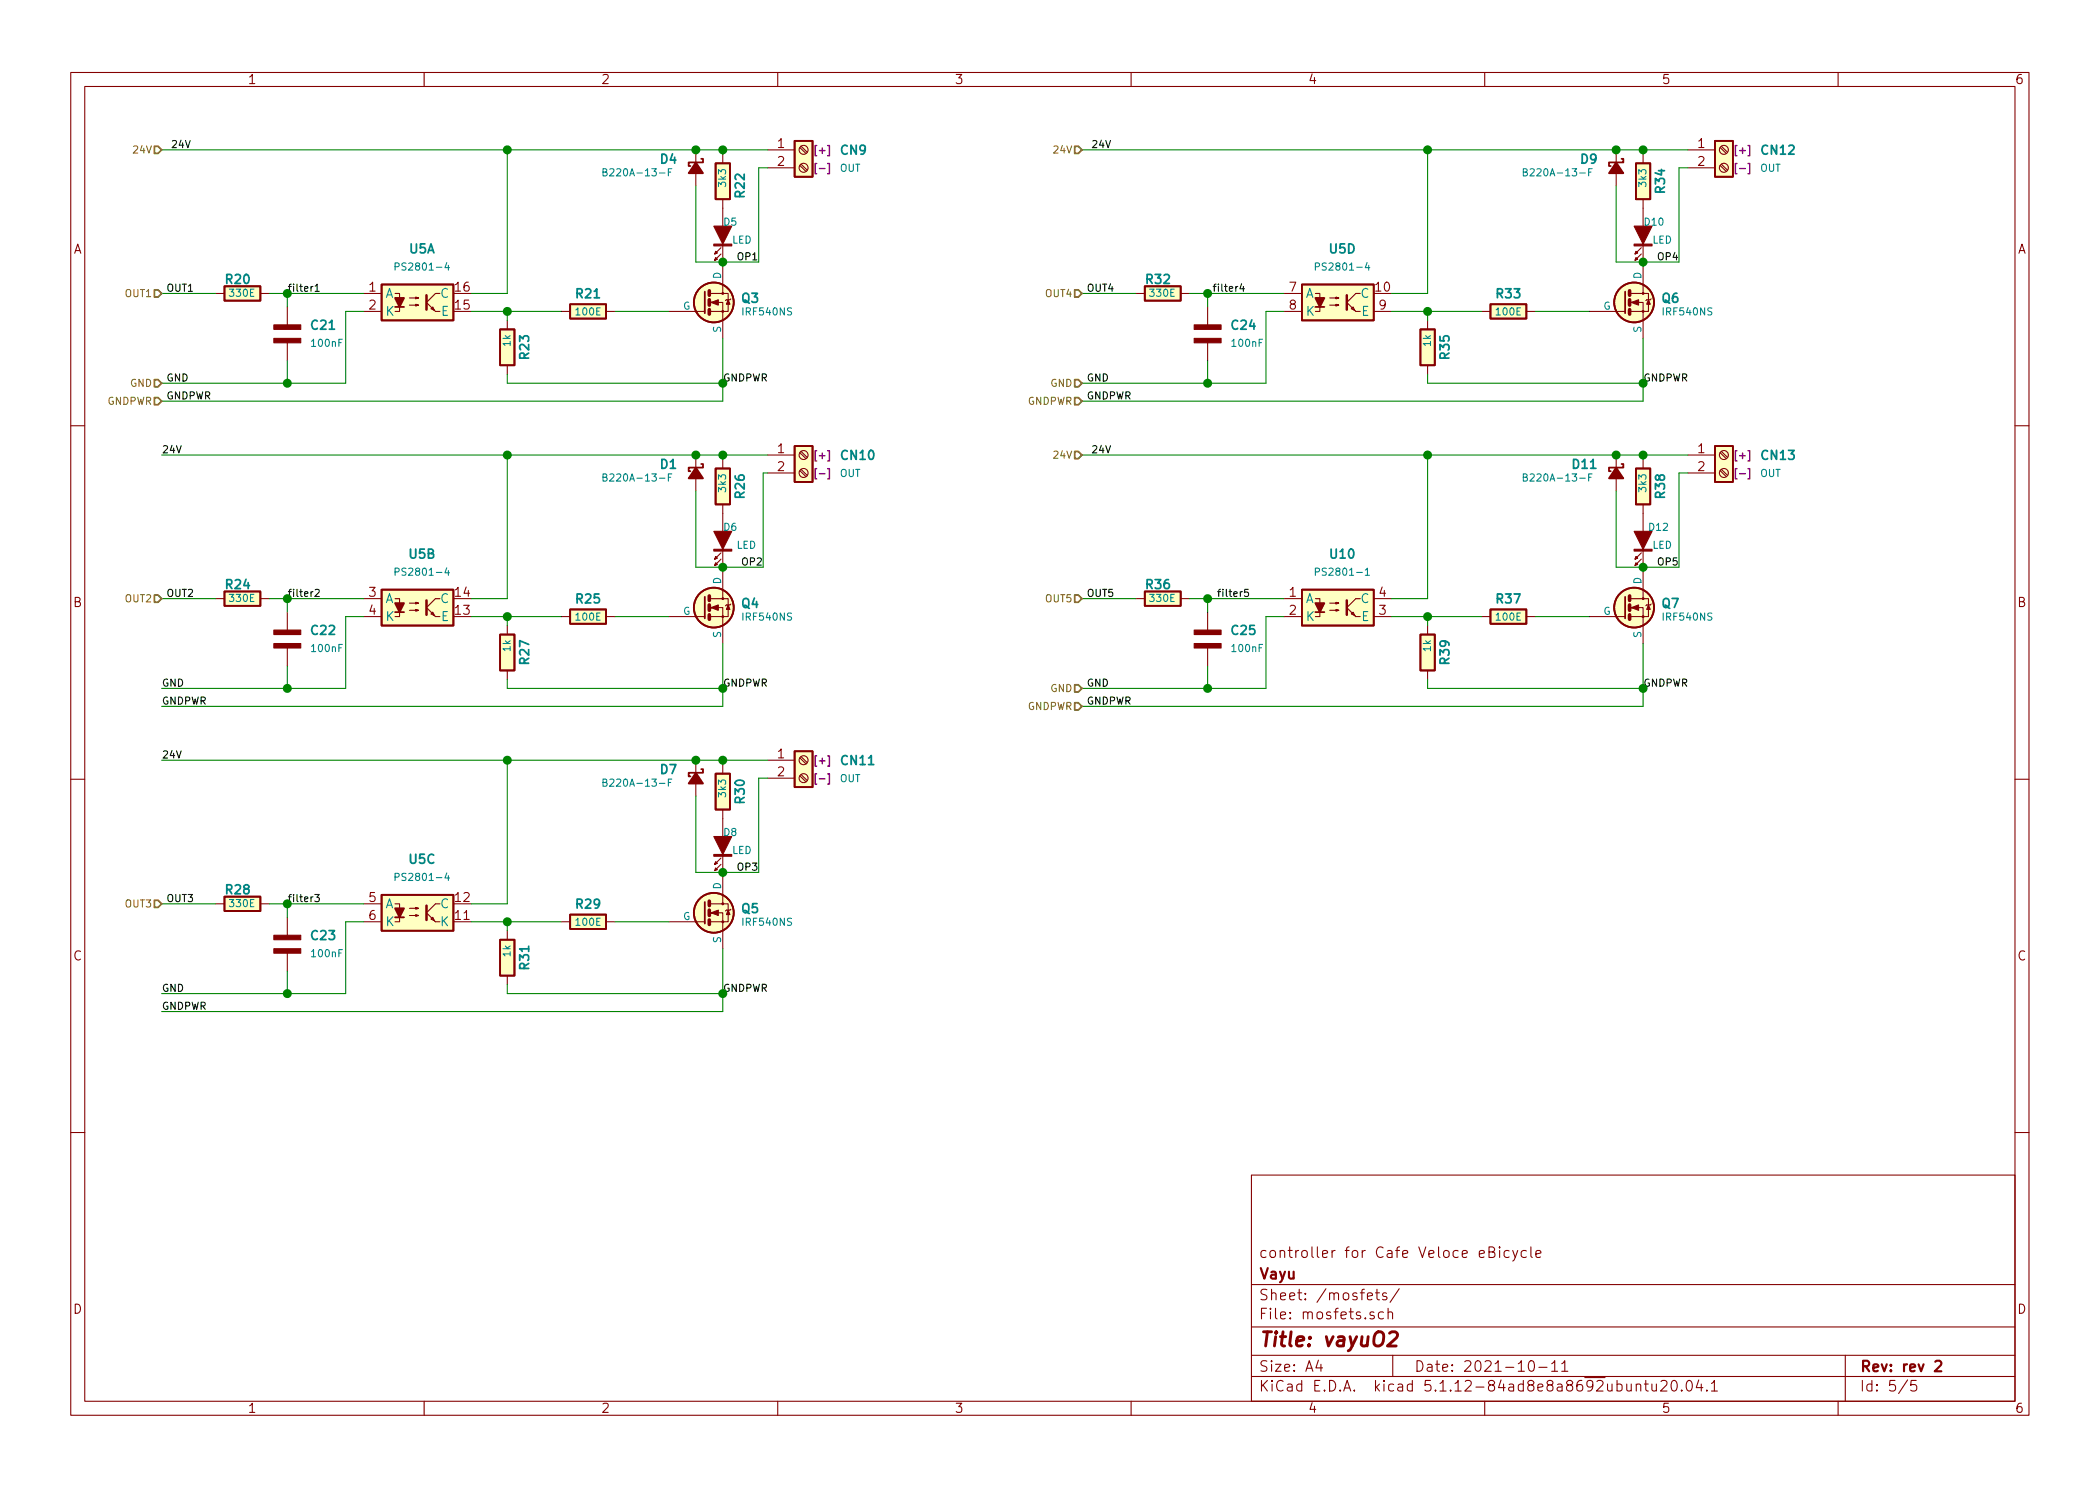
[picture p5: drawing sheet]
EESchema Schematic File Version 4
EELAYER 30 0
EELAYER END
$Descr A4 11693 8268
encoding utf-8
Sheet 5 5
Title "vayuO2"
Date "2021-10-11"
Rev "rev 2"
Comp "Vayu"
Comment1 "controller for Cafe Veloce eBicycle"
Comment2 ""
Comment3 ""
Comment4 ""
$EndDescr
Text Label 950  825  0    40   ~ 0
24V
Wire Wire Line
	2825 1775 2825 1725
Connection ~ 3875 825 
$Comp
L AA_vayuO2_symbols:D_Schottky_Small D4
U 1 1
P 3875 925
F 0 "D4" V 3825 825 50  0000 R CNB
F 1 "B220A-13-F" V 3900 800 40  0000 R CNN
F 2 "AA_vayu:D_SMB" V 3875 925 50  0001 C CNN
F 3 "~" V 3875 925 50  0001 C CNN
	1    3875 925 
	0    1    1    0   
$EndComp
$Comp
L AA_vayuO2_symbols:Screw_Terminal_01x02 CN9
U 1 1
P 4475 825
F 0 "CN9" H 4675 825 50  0000 L CNB
F 1 "OUT" H 4675 725 40  0000 L CNN
F 2 "AA_vayu:JST_EH_B2B-EH-A_1x02_P2.50mm_Vertical" H 4475 825 50  0001 C CNN
F 3 "~" H 4475 825 50  0001 C CNN
F 4 "[+]" H 4525 825 40  0000 L CNB "Field4"
F 5 "[-]" H 4525 725 40  0000 L CNB "Field5"
	1    4475 825 
	1    0    0    -1  
$EndComp
$Comp
L AA_vayuO2_symbols:R R21
U 1 1
P 3275 1725
F 0 "R21" V 3175 1725 50  0000 C CNB
F 1 "100E" V 3275 1725 40  0000 C CNN
F 2 "AA_vayu:R_0603_1608Metric" V 3205 1725 50  0001 C CNN
F 3 "~" H 3275 1725 50  0001 C CNN
	1    3275 1725
	0    1    1    0   
$EndComp
$Comp
L AA_vayuO2_symbols:R R23
U 1 1
P 2825 1925
F 0 "R23" V 2725 1850 50  0000 L CNB
F 1 "1k" V 2825 1850 40  0000 L CNN
F 2 "AA_vayu:R_0603_1608Metric" V 2755 1925 50  0001 C CNN
F 3 "~" H 2825 1925 50  0001 C CNN
	1    2825 1925
	-1   0    0    1   
$EndComp
$Comp
L AA_vayuO2_symbols:MOSFET-N Q3
U 1 1
P 3925 1675
F 0 "Q3" H 4125 1700 50  0000 L CNB
F 1 "IRF540NS" H 4125 1625 40  0000 L CNN
F 2 "AA_vayu:TO-263-3_TabPin2" H 4125 1625 29  0001 L CNN
F 3 "" H 3925 1675 60  0000 C CNN
	1    3925 1675
	1    0    0    -1  
$EndComp
Text Label 4100 1450 0    40   ~ 0
OP1
Text HLabel 900  825  0    40   Input ~ 0
24V
Text HLabel 900  2125 0    40   Input ~ 0
GND
$Comp
L AA_vayuO2_symbols:R R22
U 1 1
P 4025 1000
F 0 "R22" V 3925 950 50  0000 L CNB
F 1 "3k3" V 4025 925 40  0000 L CNN
F 2 "AA_vayu:R_0603_1608Metric" V 3955 1000 50  0001 C CNN
F 3 "~" H 4025 1000 50  0001 C CNN
	1    4025 1000
	-1   0    0    1   
$EndComp
$Comp
L AA_vayuO2_symbols:LED D5
U 1 1
P 4025 1300
F 0 "D5" V 3950 1300 40  0000 L CNN
F 1 "LED" V 4050 1350 40  0000 L CNN
F 2 "AA_vayu:LED_0603_1608Metric" H 4025 1300 60  0001 C CNN
F 3 "" H 4025 1300 60  0000 C CNN
F 4 "LED SS 5MM 625NM RED DIFF" H 4025 1500 60  0001 L CNN "Field4"
F 5 "2V, 10mA" H 4025 1600 60  0001 L CNN "Field5"
F 6 "Round with Domed Top, 5mm, T-1 3/4" H 4025 1700 60  0001 L CNN "Field6"
F 7 "Kingbright Corp" H 4025 1800 60  0001 L CNN "Field7"
F 8 "WP7113ID" H 4025 1900 60  0001 L CNN "Field8"
F 9 "Digikey" H 4025 2000 60  0001 L CNN "Field9"
F 10 "754-1264-ND" H 4025 2100 60  0001 L CNN "Field10"
F 11 "http://www.digikey.com/product-detail/en/WP7113ID/754-1264-ND/1747663" H 4025 2200 60  0001 L CNN "Field11"
	1    4025 1300
	0    1    1    0   
$EndComp
Wire Wire Line
	4025 1875 4025 2125
Wire Wire Line
	2825 2075 2825 2125
Wire Wire Line
	2825 2125 4025 2125
$Comp
L AA_vayuO2_symbols:C_NP C21
U 1 1
P 1600 1850
F 0 "C21" H 1725 1900 50  0000 L CNB
F 1 "100nF" H 1725 1800 40  0000 L CNN
F 2 "AA_vayu:C_0603_1608Metric" H 1600 1850 60  0001 C CNN
F 3 "" H 1600 1850 60  0000 C CNN
	1    1600 1850
	1    0    0    -1  
$EndComp
$Comp
L AA_vayuO2_symbols:R R20
U 1 1
P 1350 1625
F 0 "R20" V 1425 1575 50  0000 L CNB
F 1 "330E" V 1350 1550 40  0000 L CNN
F 2 "AA_vayu:R_0603_1608Metric" V 1280 1625 50  0001 C CNN
F 3 "~" H 1350 1625 50  0001 C CNN
	1    1350 1625
	0    -1   -1   0   
$EndComp
Wire Wire Line
	1500 1625 1600 1625
Wire Wire Line
	1600 1700 1600 1625
Wire Wire Line
	1600 2000 1600 2125
Text Label 1600 1625 0    40   ~ 0
filter1
Text Label 925  1625 0    40   ~ 0
OUT1
Wire Wire Line
	4275 825  4025 825 
Wire Wire Line
	4275 925  4225 925 
Wire Wire Line
	900  2125 1600 2125
Wire Wire Line
	900  1625 1200 1625
Text HLabel 900  1625 0    40   Input ~ 0
OUT1
$Comp
L AA_vayuO2_symbols:PS2801-4 U5
U 1 1
P 2325 1675
F 0 "U5" H 2350 1975 50  0000 C CNB
F 1 "PS2801-4" H 2350 1875 40  0000 C CNN
F 2 "AA_vayu:SO-16_5.3x10.2mm_P1.27mm" H 2325 1375 50  0001 C CIN
F 3 "" H 2300 1650 50  0001 L CNN
	1    2325 1675
	1    0    0    -1  
$EndComp
Wire Wire Line
	1600 1625 2025 1625
Connection ~ 1600 1625
Wire Wire Line
	2025 1725 1925 1725
Wire Wire Line
	1925 1725 1925 2125
Wire Wire Line
	1925 2125 1600 2125
Connection ~ 1600 2125
Text Label 4025 2125 0    40   ~ 0
GNDPWR
Text Label 925  2125 0    40   ~ 0
GND
Text HLabel 900  2225 0    40   Input ~ 0
GNDPWR
Wire Wire Line
	900  2225 4025 2225
Wire Wire Line
	4025 2225 4025 2125
Connection ~ 4025 2125
Text Label 925  2225 0    40   ~ 0
GNDPWR
Text Label 900  2525 0    40   ~ 0
24V
Wire Wire Line
	2625 3425 2825 3425
Connection ~ 3875 2525
$Comp
L AA_vayuO2_symbols:D_Schottky_Small D1
U 1 1
P 3875 2625
F 0 "D1" V 3825 2525 50  0000 R CNB
F 1 "B220A-13-F" V 3900 2500 40  0000 R CNN
F 2 "AA_vayu:D_SMB" V 3875 2625 50  0001 C CNN
F 3 "~" V 3875 2625 50  0001 C CNN
	1    3875 2625
	0    1    1    0   
$EndComp
$Comp
L AA_vayuO2_symbols:Screw_Terminal_01x02 CN10
U 1 1
P 4475 2525
F 0 "CN10" H 4675 2525 50  0000 L CNB
F 1 "OUT" H 4675 2425 40  0000 L CNN
F 2 "AA_vayu:JST_EH_B2B-EH-A_1x02_P2.50mm_Vertical" H 4475 2525 50  0001 C CNN
F 3 "~" H 4475 2525 50  0001 C CNN
F 4 "[+]" H 4525 2525 40  0000 L CNB "Field4"
F 5 "[-]" H 4525 2425 40  0000 L CNB "Field5"
	1    4475 2525
	1    0    0    -1  
$EndComp
$Comp
L AA_vayuO2_symbols:R R25
U 1 1
P 3275 3425
F 0 "R25" V 3175 3425 50  0000 C CNB
F 1 "100E" V 3275 3425 40  0000 C CNN
F 2 "AA_vayu:R_0603_1608Metric" V 3205 3425 50  0001 C CNN
F 3 "~" H 3275 3425 50  0001 C CNN
	1    3275 3425
	0    1    1    0   
$EndComp
$Comp
L AA_vayuO2_symbols:R R27
U 1 1
P 2825 3625
F 0 "R27" V 2725 3550 50  0000 L CNB
F 1 "1k" V 2825 3550 40  0000 L CNN
F 2 "AA_vayu:R_0603_1608Metric" V 2755 3625 50  0001 C CNN
F 3 "~" H 2825 3625 50  0001 C CNN
	1    2825 3625
	-1   0    0    1   
$EndComp
$Comp
L AA_vayuO2_symbols:MOSFET-N Q4
U 1 1
P 3925 3375
F 0 "Q4" H 4125 3400 50  0000 L CNB
F 1 "IRF540NS" H 4125 3325 40  0000 L CNN
F 2 "AA_vayu:TO-263-3_TabPin2" H 4125 3325 29  0001 L CNN
F 3 "" H 3925 3375 60  0000 C CNN
	1    3925 3375
	1    0    0    -1  
$EndComp
Text Label 4125 3150 0    40   ~ 0
OP2
$Comp
L AA_vayuO2_symbols:R R26
U 1 1
P 4025 2700
F 0 "R26" V 3925 2625 50  0000 L CNB
F 1 "3k3" V 4025 2625 40  0000 L CNN
F 2 "AA_vayu:R_0603_1608Metric" V 3955 2700 50  0001 C CNN
F 3 "~" H 4025 2700 50  0001 C CNN
	1    4025 2700
	-1   0    0    1   
$EndComp
$Comp
L AA_vayuO2_symbols:LED D6
U 1 1
P 4025 3000
F 0 "D6" V 3950 3000 40  0000 L CNN
F 1 "LED" V 4050 3075 40  0000 L CNN
F 2 "AA_vayu:LED_0603_1608Metric" H 4025 3000 60  0001 C CNN
F 3 "" H 4025 3000 60  0000 C CNN
F 4 "LED SS 5MM 625NM RED DIFF" H 4025 3200 60  0001 L CNN "Field4"
F 5 "2V, 10mA" H 4025 3300 60  0001 L CNN "Field5"
F 6 "Round with Domed Top, 5mm, T-1 3/4" H 4025 3400 60  0001 L CNN "Field6"
F 7 "Kingbright Corp" H 4025 3500 60  0001 L CNN "Field7"
F 8 "WP7113ID" H 4025 3600 60  0001 L CNN "Field8"
F 9 "Digikey" H 4025 3700 60  0001 L CNN "Field9"
F 10 "754-1264-ND" H 4025 3800 60  0001 L CNN "Field10"
F 11 "http://www.digikey.com/product-detail/en/WP7113ID/754-1264-ND/1747663" H 4025 3900 60  0001 L CNN "Field11"
	1    4025 3000
	0    1    1    0   
$EndComp
Wire Wire Line
	4025 3575 4025 3825
Wire Wire Line
	2825 3775 2825 3825
Wire Wire Line
	2825 3825 4025 3825
$Comp
L AA_vayuO2_symbols:C_NP C22
U 1 1
P 1600 3550
F 0 "C22" H 1725 3600 50  0000 L CNB
F 1 "100nF" H 1725 3500 40  0000 L CNN
F 2 "AA_vayu:C_0603_1608Metric" H 1600 3550 60  0001 C CNN
F 3 "" H 1600 3550 60  0000 C CNN
	1    1600 3550
	1    0    0    -1  
$EndComp
$Comp
L AA_vayuO2_symbols:R R24
U 1 1
P 1350 3325
F 0 "R24" V 1425 3275 50  0000 L CNB
F 1 "330E" V 1350 3250 40  0000 L CNN
F 2 "AA_vayu:R_0603_1608Metric" V 1280 3325 50  0001 C CNN
F 3 "~" H 1350 3325 50  0001 C CNN
	1    1350 3325
	0    -1   -1   0   
$EndComp
Wire Wire Line
	1500 3325 1600 3325
Wire Wire Line
	1600 3400 1600 3325
Wire Wire Line
	1600 3700 1600 3825
Text Label 1600 3325 0    40   ~ 0
filter2
Text Label 925  3325 0    40   ~ 0
OUT2
Wire Wire Line
	4275 2525 4025 2525
Wire Wire Line
	4275 2625 4250 2625
Wire Wire Line
	900  3825 1600 3825
Wire Wire Line
	900  3325 1200 3325
Text HLabel 900  3325 0    40   Input ~ 0
OUT2
Wire Wire Line
	900  2525 2825 2525
$Comp
L AA_vayuO2_symbols:PS2801-4 U5
U 2 1
P 2325 3375
F 0 "U5" H 2350 3675 50  0000 C CNB
F 1 "PS2801-4" H 2350 3575 40  0000 C CNN
F 2 "AA_vayu:SO-16_5.3x10.2mm_P1.27mm" H 2325 3075 50  0001 C CIN
F 3 "" H 2300 3350 50  0001 L CNN
	2    2325 3375
	1    0    0    -1  
$EndComp
Wire Wire Line
	1600 3325 2025 3325
Connection ~ 1600 3325
Wire Wire Line
	2025 3425 1925 3425
Wire Wire Line
	1925 3425 1925 3825
Wire Wire Line
	1925 3825 1600 3825
Connection ~ 1600 3825
Text Label 4025 3825 0    40   ~ 0
GNDPWR
Text Label 900  3825 0    40   ~ 0
GND
Wire Wire Line
	900  3925 4025 3925
Wire Wire Line
	4025 3925 4025 3825
Connection ~ 4025 3825
Text Label 900  3925 0    40   ~ 0
GNDPWR
Text Label 900  4225 0    40   ~ 0
24V
Wire Wire Line
	2625 5125 2825 5125
Connection ~ 3875 4225
$Comp
L AA_vayuO2_symbols:D_Schottky_Small D7
U 1 1
P 3875 4325
F 0 "D7" V 3825 4225 50  0000 R CNB
F 1 "B220A-13-F" V 3900 4200 40  0000 R CNN
F 2 "AA_vayu:D_SMB" V 3875 4325 50  0001 C CNN
F 3 "~" V 3875 4325 50  0001 C CNN
	1    3875 4325
	0    1    1    0   
$EndComp
$Comp
L AA_vayuO2_symbols:Screw_Terminal_01x02 CN11
U 1 1
P 4475 4225
F 0 "CN11" H 4675 4225 50  0000 L CNB
F 1 "OUT" H 4675 4125 40  0000 L CNN
F 2 "AA_vayu:JST_EH_B2B-EH-A_1x02_P2.50mm_Vertical" H 4475 4225 50  0001 C CNN
F 3 "~" H 4475 4225 50  0001 C CNN
F 4 "[+]" H 4525 4225 40  0000 L CNB "Field4"
F 5 "[-]" H 4525 4125 40  0000 L CNB "Field5"
	1    4475 4225
	1    0    0    -1  
$EndComp
$Comp
L AA_vayuO2_symbols:R R29
U 1 1
P 3275 5125
F 0 "R29" V 3175 5125 50  0000 C CNB
F 1 "100E" V 3275 5125 40  0000 C CNN
F 2 "AA_vayu:R_0603_1608Metric" V 3205 5125 50  0001 C CNN
F 3 "~" H 3275 5125 50  0001 C CNN
	1    3275 5125
	0    1    1    0   
$EndComp
$Comp
L AA_vayuO2_symbols:R R31
U 1 1
P 2825 5325
F 0 "R31" V 2725 5250 50  0000 L CNB
F 1 "1k" V 2825 5250 40  0000 L CNN
F 2 "AA_vayu:R_0603_1608Metric" V 2755 5325 50  0001 C CNN
F 3 "~" H 2825 5325 50  0001 C CNN
	1    2825 5325
	-1   0    0    1   
$EndComp
$Comp
L AA_vayuO2_symbols:MOSFET-N Q5
U 1 1
P 3925 5075
F 0 "Q5" H 4125 5100 50  0000 L CNB
F 1 "IRF540NS" H 4125 5025 40  0000 L CNN
F 2 "AA_vayu:TO-263-3_TabPin2" H 4125 5025 29  0001 L CNN
F 3 "" H 3925 5075 60  0000 C CNN
	1    3925 5075
	1    0    0    -1  
$EndComp
Text Label 4100 4850 0    40   ~ 0
OP3
$Comp
L AA_vayuO2_symbols:R R30
U 1 1
P 4025 4400
F 0 "R30" V 3925 4325 50  0000 L CNB
F 1 "3k3" V 4025 4325 40  0000 L CNN
F 2 "AA_vayu:R_0603_1608Metric" V 3955 4400 50  0001 C CNN
F 3 "~" H 4025 4400 50  0001 C CNN
	1    4025 4400
	-1   0    0    1   
$EndComp
$Comp
L AA_vayuO2_symbols:LED D8
U 1 1
P 4025 4700
F 0 "D8" V 3950 4700 40  0000 L CNN
F 1 "LED" V 4050 4750 40  0000 L CNN
F 2 "AA_vayu:LED_0603_1608Metric" H 4025 4700 60  0001 C CNN
F 3 "" H 4025 4700 60  0000 C CNN
F 4 "LED SS 5MM 625NM RED DIFF" H 4025 4900 60  0001 L CNN "Field4"
F 5 "2V, 10mA" H 4025 5000 60  0001 L CNN "Field5"
F 6 "Round with Domed Top, 5mm, T-1 3/4" H 4025 5100 60  0001 L CNN "Field6"
F 7 "Kingbright Corp" H 4025 5200 60  0001 L CNN "Field7"
F 8 "WP7113ID" H 4025 5300 60  0001 L CNN "Field8"
F 9 "Digikey" H 4025 5400 60  0001 L CNN "Field9"
F 10 "754-1264-ND" H 4025 5500 60  0001 L CNN "Field10"
F 11 "http://www.digikey.com/product-detail/en/WP7113ID/754-1264-ND/1747663" H 4025 5600 60  0001 L CNN "Field11"
	1    4025 4700
	0    1    1    0   
$EndComp
Wire Wire Line
	4025 5275 4025 5525
Wire Wire Line
	2825 5475 2825 5525
Wire Wire Line
	2825 5525 4025 5525
$Comp
L AA_vayuO2_symbols:C_NP C23
U 1 1
P 1600 5250
F 0 "C23" H 1725 5300 50  0000 L CNB
F 1 "100nF" H 1725 5200 40  0000 L CNN
F 2 "AA_vayu:C_0603_1608Metric" H 1600 5250 60  0001 C CNN
F 3 "" H 1600 5250 60  0000 C CNN
	1    1600 5250
	1    0    0    -1  
$EndComp
$Comp
L AA_vayuO2_symbols:R R28
U 1 1
P 1350 5025
F 0 "R28" V 1425 4975 50  0000 L CNB
F 1 "330E" V 1350 4950 40  0000 L CNN
F 2 "AA_vayu:R_0603_1608Metric" V 1280 5025 50  0001 C CNN
F 3 "~" H 1350 5025 50  0001 C CNN
	1    1350 5025
	0    -1   -1   0   
$EndComp
Wire Wire Line
	1500 5025 1600 5025
Wire Wire Line
	1600 5100 1600 5025
Wire Wire Line
	1600 5400 1600 5525
Text Label 1600 5025 0    40   ~ 0
filter3
Text Label 925  5025 0    40   ~ 0
OUT3
Wire Wire Line
	4275 4225 4025 4225
Wire Wire Line
	900  5525 1600 5525
Wire Wire Line
	900  5025 1200 5025
Text HLabel 900  5025 0    40   Input ~ 0
OUT3
Wire Wire Line
	900  4225 2825 4225
$Comp
L AA_vayuO2_symbols:PS2801-4 U5
U 3 1
P 2325 5075
F 0 "U5" H 2350 5375 50  0000 C CNB
F 1 "PS2801-4" H 2350 5275 40  0000 C CNN
F 2 "AA_vayu:SO-16_5.3x10.2mm_P1.27mm" H 2325 4775 50  0001 C CIN
F 3 "" H 2300 5050 50  0001 L CNN
	3    2325 5075
	1    0    0    -1  
$EndComp
Wire Wire Line
	1600 5025 2025 5025
Connection ~ 1600 5025
Wire Wire Line
	2025 5125 1925 5125
Wire Wire Line
	1925 5125 1925 5525
Wire Wire Line
	1925 5525 1600 5525
Connection ~ 1600 5525
Text Label 4025 5525 0    40   ~ 0
GNDPWR
Text Label 900  5525 0    40   ~ 0
GND
Wire Wire Line
	900  5625 4025 5625
Wire Wire Line
	4025 5625 4025 5525
Connection ~ 4025 5525
Text Label 900  5625 0    40   ~ 0
GNDPWR
$Comp
L AA_vayuO2_symbols:D_Schottky_Small D9
U 1 1
P 9000 925
F 0 "D9" V 8950 825 50  0000 R CNB
F 1 "B220A-13-F" V 9025 800 40  0000 R CNN
F 2 "AA_vayu:D_SMB" V 9000 925 50  0001 C CNN
F 3 "~" V 9000 925 50  0001 C CNN
	1    9000 925 
	0    1    1    0   
$EndComp
$Comp
L AA_vayuO2_symbols:Screw_Terminal_01x02 CN12
U 1 1
P 9600 825
F 0 "CN12" H 9800 825 50  0000 L CNB
F 1 "OUT" H 9800 725 40  0000 L CNN
F 2 "AA_vayu:JST_EH_B2B-EH-A_1x02_P2.50mm_Vertical" H 9600 825 50  0001 C CNN
F 3 "~" H 9600 825 50  0001 C CNN
F 4 "[+]" H 9650 825 40  0000 L CNB "Field4"
F 5 "[-]" H 9650 725 40  0000 L CNB "Field5"
	1    9600 825 
	1    0    0    -1  
$EndComp
$Comp
L AA_vayuO2_symbols:R R33
U 1 1
P 8400 1725
F 0 "R33" V 8300 1725 50  0000 C CNB
F 1 "100E" V 8400 1725 40  0000 C CNN
F 2 "AA_vayu:R_0603_1608Metric" V 8330 1725 50  0001 C CNN
F 3 "~" H 8400 1725 50  0001 C CNN
	1    8400 1725
	0    1    1    0   
$EndComp
$Comp
L AA_vayuO2_symbols:R R35
U 1 1
P 7950 1925
F 0 "R35" V 7850 1850 50  0000 L CNB
F 1 "1k" V 7950 1850 40  0000 L CNN
F 2 "AA_vayu:R_0603_1608Metric" V 7880 1925 50  0001 C CNN
F 3 "~" H 7950 1925 50  0001 C CNN
	1    7950 1925
	-1   0    0    1   
$EndComp
$Comp
L AA_vayuO2_symbols:MOSFET-N Q6
U 1 1
P 9050 1675
F 0 "Q6" H 9250 1700 50  0000 L CNB
F 1 "IRF540NS" H 9250 1625 40  0000 L CNN
F 2 "AA_vayu:TO-263-3_TabPin2" H 9250 1625 29  0001 L CNN
F 3 "" H 9050 1675 60  0000 C CNN
	1    9050 1675
	1    0    0    -1  
$EndComp
Text Label 9225 1450 0    40   ~ 0
OP4
$Comp
L AA_vayuO2_symbols:R R34
U 1 1
P 9150 1000
F 0 "R34" V 9050 925 50  0000 L CNB
F 1 "3k3" V 9150 925 40  0000 L CNN
F 2 "AA_vayu:R_0603_1608Metric" V 9080 1000 50  0001 C CNN
F 3 "~" H 9150 1000 50  0001 C CNN
	1    9150 1000
	-1   0    0    1   
$EndComp
$Comp
L AA_vayuO2_symbols:LED D10
U 1 1
P 9150 1300
F 0 "D10" V 9075 1300 40  0000 L CNN
F 1 "LED" V 9175 1350 40  0000 L CNN
F 2 "AA_vayu:LED_0603_1608Metric" H 9150 1300 60  0001 C CNN
F 3 "" H 9150 1300 60  0000 C CNN
F 4 "LED SS 5MM 625NM RED DIFF" H 9150 1500 60  0001 L CNN "Field4"
F 5 "2V, 10mA" H 9150 1600 60  0001 L CNN "Field5"
F 6 "Round with Domed Top, 5mm, T-1 3/4" H 9150 1700 60  0001 L CNN "Field6"
F 7 "Kingbright Corp" H 9150 1800 60  0001 L CNN "Field7"
F 8 "WP7113ID" H 9150 1900 60  0001 L CNN "Field8"
F 9 "Digikey" H 9150 2000 60  0001 L CNN "Field9"
F 10 "754-1264-ND" H 9150 2100 60  0001 L CNN "Field10"
F 11 "http://www.digikey.com/product-detail/en/WP7113ID/754-1264-ND/1747663" H 9150 2200 60  0001 L CNN "Field11"
	1    9150 1300
	0    1    1    0   
$EndComp
$Comp
L AA_vayuO2_symbols:C_NP C24
U 1 1
P 6725 1850
F 0 "C24" H 6850 1900 50  0000 L CNB
F 1 "100nF" H 6850 1800 40  0000 L CNN
F 2 "AA_vayu:C_0603_1608Metric" H 6725 1850 60  0001 C CNN
F 3 "" H 6725 1850 60  0000 C CNN
	1    6725 1850
	1    0    0    -1  
$EndComp
$Comp
L AA_vayuO2_symbols:R R32
U 1 1
P 6475 1625
F 0 "R32" V 6550 1575 50  0000 L CNB
F 1 "330E" V 6475 1550 40  0000 L CNN
F 2 "AA_vayu:R_0603_1608Metric" V 6405 1625 50  0001 C CNN
F 3 "~" H 6475 1625 50  0001 C CNN
	1    6475 1625
	0    -1   -1   0   
$EndComp
Text Label 6750 1625 0    40   ~ 0
filter4
Text Label 6050 1625 0    40   ~ 0
OUT4
Text HLabel 6025 1625 0    40   Input ~ 0
OUT4
$Comp
L AA_vayuO2_symbols:PS2801-4 U5
U 4 1
P 7450 1675
F 0 "U5" H 7475 1975 50  0000 C CNB
F 1 "PS2801-4" H 7475 1875 40  0000 C CNN
F 2 "AA_vayu:SO-16_5.3x10.2mm_P1.27mm" H 7450 1375 50  0001 C CIN
F 3 "" H 7425 1650 50  0001 L CNN
	4    7450 1675
	1    0    0    -1  
$EndComp
$Comp
L AA_vayuO2_symbols:D_Schottky_Small D11
U 1 1
P 9000 2625
F 0 "D11" V 8950 2525 50  0000 R CNB
F 1 "B220A-13-F" V 9025 2500 40  0000 R CNN
F 2 "AA_vayu:D_SMB" V 9000 2625 50  0001 C CNN
F 3 "~" V 9000 2625 50  0001 C CNN
	1    9000 2625
	0    1    1    0   
$EndComp
$Comp
L AA_vayuO2_symbols:Screw_Terminal_01x02 CN13
U 1 1
P 9600 2525
F 0 "CN13" H 9800 2525 50  0000 L CNB
F 1 "OUT" H 9800 2425 40  0000 L CNN
F 2 "AA_vayu:JST_EH_B2B-EH-A_1x02_P2.50mm_Vertical" H 9600 2525 50  0001 C CNN
F 3 "~" H 9600 2525 50  0001 C CNN
F 4 "[+]" H 9650 2525 40  0000 L CNB "Field4"
F 5 "[-]" H 9650 2425 40  0000 L CNB "Field5"
	1    9600 2525
	1    0    0    -1  
$EndComp
$Comp
L AA_vayuO2_symbols:R R37
U 1 1
P 8400 3425
F 0 "R37" V 8300 3425 50  0000 C CNB
F 1 "100E" V 8400 3425 40  0000 C CNN
F 2 "AA_vayu:R_0603_1608Metric" V 8330 3425 50  0001 C CNN
F 3 "~" H 8400 3425 50  0001 C CNN
	1    8400 3425
	0    1    1    0   
$EndComp
$Comp
L AA_vayuO2_symbols:R R39
U 1 1
P 7950 3625
F 0 "R39" V 7850 3550 50  0000 L CNB
F 1 "1k" V 7950 3550 40  0000 L CNN
F 2 "AA_vayu:R_0603_1608Metric" V 7880 3625 50  0001 C CNN
F 3 "~" H 7950 3625 50  0001 C CNN
	1    7950 3625
	-1   0    0    1   
$EndComp
$Comp
L AA_vayuO2_symbols:MOSFET-N Q7
U 1 1
P 9050 3375
F 0 "Q7" H 9250 3400 50  0000 L CNB
F 1 "IRF540NS" H 9250 3325 40  0000 L CNN
F 2 "AA_vayu:TO-263-3_TabPin2" H 9250 3325 29  0001 L CNN
F 3 "" H 9050 3375 60  0000 C CNN
	1    9050 3375
	1    0    0    -1  
$EndComp
Text Label 9225 3150 0    40   ~ 0
OP5
$Comp
L AA_vayuO2_symbols:R R38
U 1 1
P 9150 2700
F 0 "R38" V 9050 2625 50  0000 L CNB
F 1 "3k3" V 9150 2625 40  0000 L CNN
F 2 "AA_vayu:R_0603_1608Metric" V 9080 2700 50  0001 C CNN
F 3 "~" H 9150 2700 50  0001 C CNN
	1    9150 2700
	-1   0    0    1   
$EndComp
$Comp
L AA_vayuO2_symbols:LED D12
U 1 1
P 9150 3000
F 0 "D12" V 9075 3025 40  0000 L CNN
F 1 "LED" V 9175 3050 40  0000 L CNN
F 2 "AA_vayu:LED_0603_1608Metric" H 9150 3000 60  0001 C CNN
F 3 "" H 9150 3000 60  0000 C CNN
F 4 "LED SS 5MM 625NM RED DIFF" H 9150 3200 60  0001 L CNN "Field4"
F 5 "2V, 10mA" H 9150 3300 60  0001 L CNN "Field5"
F 6 "Round with Domed Top, 5mm, T-1 3/4" H 9150 3400 60  0001 L CNN "Field6"
F 7 "Kingbright Corp" H 9150 3500 60  0001 L CNN "Field7"
F 8 "WP7113ID" H 9150 3600 60  0001 L CNN "Field8"
F 9 "Digikey" H 9150 3700 60  0001 L CNN "Field9"
F 10 "754-1264-ND" H 9150 3800 60  0001 L CNN "Field10"
F 11 "http://www.digikey.com/product-detail/en/WP7113ID/754-1264-ND/1747663" H 9150 3900 60  0001 L CNN "Field11"
	1    9150 3000
	0    1    1    0   
$EndComp
$Comp
L AA_vayuO2_symbols:C_NP C25
U 1 1
P 6725 3550
F 0 "C25" H 6850 3600 50  0000 L CNB
F 1 "100nF" H 6850 3500 40  0000 L CNN
F 2 "AA_vayu:C_0603_1608Metric" H 6725 3550 60  0001 C CNN
F 3 "" H 6725 3550 60  0000 C CNN
	1    6725 3550
	1    0    0    -1  
$EndComp
$Comp
L AA_vayuO2_symbols:R R36
U 1 1
P 6475 3325
F 0 "R36" V 6550 3275 50  0000 L CNB
F 1 "330E" V 6475 3250 40  0000 L CNN
F 2 "AA_vayu:R_0603_1608Metric" V 6405 3325 50  0001 C CNN
F 3 "~" H 6475 3325 50  0001 C CNN
	1    6475 3325
	0    -1   -1   0   
$EndComp
Text Label 6775 3325 0    40   ~ 0
filter5
Text Label 6050 3325 0    40   ~ 0
OUT5
Text HLabel 6025 3325 0    40   Input ~ 0
OUT5
$Comp
L AA_vayuO2_symbols:PS2801-1 U10
U 1 1
P 7450 3375
F 0 "U10" H 7475 3675 50  0000 C CNB
F 1 "PS2801-1" H 7475 3575 40  0000 C CNN
F 2 "AA_vayu:SO-4_5.3x2.7mm_P1.27mm" H 7450 3075 50  0001 C CIN
F 3 "" H 7425 3350 50  0001 L CNN
	1    7450 3375
	1    0    0    -1  
$EndComp
Wire Wire Line
	2625 1625 2825 1625
Wire Wire Line
	900  825  2825 825 
Connection ~ 2825 825 
Wire Wire Line
	2825 825  3875 825 
Wire Wire Line
	2625 1725 2825 1725
Wire Wire Line
	3875 1025 3875 1450
Wire Wire Line
	3875 1450 4025 1450
Connection ~ 4025 1450
Wire Wire Line
	4025 1450 4025 1475
Wire Wire Line
	4025 1450 4225 1450
Wire Wire Line
	4225 1450 4225 925 
Wire Wire Line
	4025 850  4025 825 
Connection ~ 4025 825 
Wire Wire Line
	4025 825  3875 825 
Wire Wire Line
	2825 3475 2825 3425
Connection ~ 2825 2525
Wire Wire Line
	2825 2525 3875 2525
Wire Wire Line
	2825 3325 2625 3325
Wire Wire Line
	3875 2725 3875 3150
Wire Wire Line
	3875 3150 4025 3150
Connection ~ 4025 3150
Wire Wire Line
	4025 3150 4025 3175
Wire Wire Line
	4025 3150 4250 3150
Wire Wire Line
	4250 3150 4250 2625
Wire Wire Line
	4025 2550 4025 2525
Connection ~ 4025 2525
Wire Wire Line
	4025 2525 3875 2525
Wire Wire Line
	2825 5175 2825 5125
Connection ~ 2825 4225
Wire Wire Line
	2825 4225 3875 4225
Wire Wire Line
	2825 5025 2625 5025
Wire Wire Line
	3875 4425 3875 4850
Wire Wire Line
	3875 4850 4025 4850
Wire Wire Line
	4025 4850 4025 4875
Wire Wire Line
	4025 4850 4225 4850
Wire Wire Line
	4225 4850 4225 4325
Wire Wire Line
	4225 4325 4275 4325
Connection ~ 4025 4850
Wire Wire Line
	4025 4250 4025 4225
Connection ~ 4025 4225
Wire Wire Line
	4025 4225 3875 4225
Text Label 6075 825  0    40   ~ 0
24V
Wire Wire Line
	7950 1775 7950 1725
Text HLabel 6025 825  0    40   Input ~ 0
24V
Text HLabel 6025 2125 0    40   Input ~ 0
GND
Wire Wire Line
	9150 1875 9150 2125
Wire Wire Line
	7950 2075 7950 2125
Wire Wire Line
	7950 2125 9150 2125
Wire Wire Line
	6625 1625 6725 1625
Wire Wire Line
	6725 1700 6725 1625
Wire Wire Line
	6725 2000 6725 2125
Wire Wire Line
	9400 825  9150 825 
Wire Wire Line
	9400 925  9350 925 
Wire Wire Line
	6025 2125 6725 2125
Wire Wire Line
	6025 1625 6325 1625
Wire Wire Line
	6725 1625 7150 1625
Connection ~ 6725 1625
Wire Wire Line
	7150 1725 7050 1725
Wire Wire Line
	7050 1725 7050 2125
Wire Wire Line
	7050 2125 6725 2125
Connection ~ 6725 2125
Text Label 9150 2125 0    40   ~ 0
GNDPWR
Text Label 6050 2125 0    40   ~ 0
GND
Text HLabel 6025 2225 0    40   Input ~ 0
GNDPWR
Wire Wire Line
	6025 2225 9150 2225
Wire Wire Line
	9150 2225 9150 2125
Connection ~ 9150 2125
Text Label 6050 2225 0    40   ~ 0
GNDPWR
Wire Wire Line
	7750 1625 7950 1625
Wire Wire Line
	6025 825  7950 825 
Connection ~ 7950 825 
Wire Wire Line
	7750 1725 7950 1725
Wire Wire Line
	9000 1025 9000 1450
Wire Wire Line
	9000 1450 9150 1450
Connection ~ 9150 1450
Wire Wire Line
	9150 1450 9150 1475
Wire Wire Line
	9150 1450 9350 1450
Wire Wire Line
	9350 1450 9350 925 
Wire Wire Line
	9150 850  9150 825 
Connection ~ 9150 825 
Wire Wire Line
	7950 825  9000 825 
Connection ~ 9000 825 
Wire Wire Line
	9000 825  9150 825 
Text Label 6075 2525 0    40   ~ 0
24V
Wire Wire Line
	7950 3475 7950 3425
Text HLabel 6025 2525 0    40   Input ~ 0
24V
Text HLabel 6025 3825 0    40   Input ~ 0
GND
Wire Wire Line
	9150 3575 9150 3825
Wire Wire Line
	7950 3775 7950 3825
Wire Wire Line
	7950 3825 9150 3825
Wire Wire Line
	6625 3325 6725 3325
Wire Wire Line
	6725 3400 6725 3325
Wire Wire Line
	6725 3700 6725 3825
Wire Wire Line
	9400 2525 9150 2525
Wire Wire Line
	9400 2625 9350 2625
Wire Wire Line
	6025 3825 6725 3825
Wire Wire Line
	6025 3325 6325 3325
Wire Wire Line
	6725 3325 7150 3325
Connection ~ 6725 3325
Wire Wire Line
	7150 3425 7050 3425
Wire Wire Line
	7050 3425 7050 3825
Wire Wire Line
	7050 3825 6725 3825
Connection ~ 6725 3825
Text Label 9150 3825 0    40   ~ 0
GNDPWR
Text Label 6050 3825 0    40   ~ 0
GND
Text HLabel 6025 3925 0    40   Input ~ 0
GNDPWR
Wire Wire Line
	6025 3925 9150 3925
Wire Wire Line
	9150 3925 9150 3825
Connection ~ 9150 3825
Text Label 6050 3925 0    40   ~ 0
GNDPWR
Wire Wire Line
	7750 3325 7950 3325
Wire Wire Line
	6025 2525 7950 2525
Connection ~ 7950 2525
Wire Wire Line
	7750 3425 7950 3425
Wire Wire Line
	9000 2725 9000 3150
Wire Wire Line
	9000 3150 9150 3150
Connection ~ 9150 3150
Wire Wire Line
	9150 3150 9150 3175
Wire Wire Line
	9150 3150 9350 3150
Wire Wire Line
	9350 3150 9350 2625
Wire Wire Line
	9150 2550 9150 2525
Connection ~ 9150 2525
Wire Wire Line
	7950 2525 9000 2525
Connection ~ 9000 2525
Wire Wire Line
	9000 2525 9150 2525
Wire Wire Line
	2825 825  2825 1625
Wire Wire Line
	3125 1725 2825 1725
Connection ~ 2825 1725
Wire Wire Line
	3425 1725 3725 1725
Wire Wire Line
	3425 3425 3725 3425
Wire Wire Line
	3125 3425 2825 3425
Connection ~ 2825 3425
Wire Wire Line
	2825 2525 2825 3325
Wire Wire Line
	3425 5125 3725 5125
Wire Wire Line
	3125 5125 2825 5125
Connection ~ 2825 5125
Wire Wire Line
	2825 4225 2825 5025
Wire Wire Line
	8250 1725 7950 1725
Connection ~ 7950 1725
Wire Wire Line
	8550 1725 8850 1725
Wire Wire Line
	7950 825  7950 1625
Wire Wire Line
	8250 3425 7950 3425
Connection ~ 7950 3425
Wire Wire Line
	8550 3425 8850 3425
Wire Wire Line
	7950 2525 7950 3325
$EndSCHEMATC
